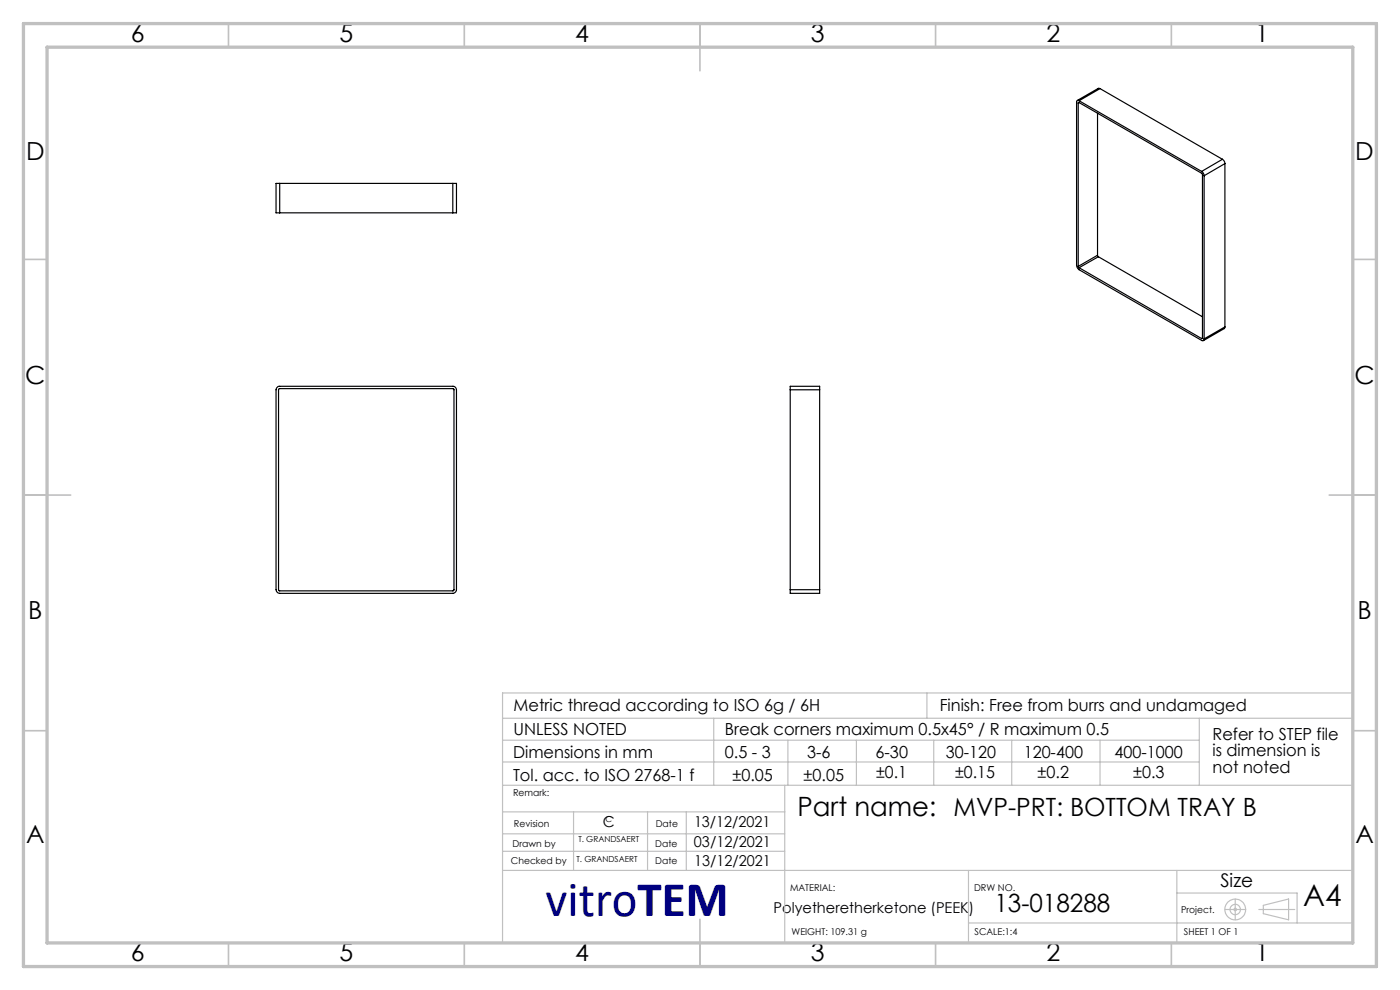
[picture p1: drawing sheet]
<svg xmlns="http://www.w3.org/2000/svg" width="297mm" height="210mm" viewBox="0 0 297 210" stroke-linecap="round" stroke-linejoin="round" font-family="sans-serif">
<g fill="none" stroke="#c0c0c0" stroke-width=".25">
<path d="M106.6 152.4h180.1M106.7 157h147.7M151.4 152.4v14.2M167.1 157v9.6M181.7 157v9.6M196.6 147v5.4M198.1 157v9.6M214.6 157v9.6M233.4 157v9.6M254.4 152.4v14.2M286.7 147h-180.1v52.7M106.6 166.6h180.1"/>
<path d="M106.6 161.6h147.8M106.6 176.9h59.9M106.6 172.2h59.9M121.7 172.2v12.4M137.4 172.2v12.4M145.6 172.2v12.3M166.5 166.6v33.2M106.6 180.6h59.9M106.6 184.6h180.1M205.5 195.8h81.2M205.5 184.6v15.2M249.7 184.6v15.2"/>
<path d="M249.7 189.4h25.5v6.4M259.9 192.9h4.4M262 190.7v4.4M267.1 192.9h7.6M268 192l5.4-1.3v4.4l-5.4-1.3z"/>
<circle cx="262" cy="192.9" r=".27"/>
<circle cx="262" cy="192.9" r="2.21"/>
<circle cx="262" cy="192.9" r="1.11"/>
</g>
<g fill="none" stroke="#c0c0c0" stroke-width=".35">
<path d="M48.5 5v5M98.5 5v5M148.5 5v10M198.5 5v5M248.5 5v5M5 55h5M287 55h5M5 105h10M282 105h10M5 155h5M287 155h5M148.5 195v10"/>
<path d="M48.5 200v5M98.5 200v5M198.5 200v5M248.5 200v5"/>
</g>
<path d="M5 5h287v200h-287zM10 10h277v190h-277z" fill="none" stroke="#c0c0c0" stroke-width=".7"/>
<g fill="none" stroke="#000" stroke-width=".25">
<path d="M233.4 18.8h-.4l-4.4 2.5M233.4 18.8l-4.5 2.6M233.4 18.8l25.9 15M59.3 38.9h-.7v6.2h.7M59.3 38.9v6.2M59.3 38.9h36.8M96.1 38.9h.7v6.2h-.7M96.1 38.9v6.2M228.7 21.9v34.6M228.9 21.4a.31 .31 0 0 0-.4-.1 .31 .31 0 0 0-.1 .4v34.6l.2 .5 .3 .4 26 15a.32 .32 0 0 0 .4 0 .32 .32 0 0 0 .1-.3M228.9 21.8l26.1 15.1 .1 34.8M228.9 21.8l-.2 .1"/>
<path d="M228.9 21.4l26 15M232.8 24v30.1M254.9 36.4l.4 .4 .1 .5M255.4 37.3v34.6M259.3 33.8l.3 .3 .3 .6M259.3 33.8l-4.4 2.6M259.9 34.7l-4.5 2.6M259.9 34.7v34.6M59.3 45.1h36.8M228.7 56.5l.2 .3M228.9 56.8l26 15M232.8 54.1l.2 .4"/>
<path d="M232.8 54.1l-4.1 2.4M233 54.5l22.1 12.7M233 54.5l-4.1 2.3M255.1 71.7l-.2 .1M259.9 69.3l-.2 .4-4.4 2.5M259.9 69.3l-4.5 2.6M58.7 82.3l.5-.4h36.9a.78 .78 0 0 1 .7 .8v42.4a.85 .85 0 0 1-.7 .8h-36.8a.85 .85 0 0 1-.7-.8v-42.4zM59.1 82.6l.1-.2h37l.1 .2v42.6l-.1 .1h-37l-.1-.1zM167.6 82.7v-.8h6.3v.8M167.6 82.7v42.4M167.6 82.7h6.3M173.9 82.7v42.4"/>
<path d="M167.6 125.1v.8h6.3v-.8M167.6 125.1h6.3"/>
</g>
<text font-size="10.6" fill="#000080" x="115.8" y="194.4">vitroTEM</text>
<text font-size="6.3" x="276.5" y="192.2">A4</text>
<text font-size="5.6" x="169.2" y="173.1">Part name: MVP-PRT: BOTTOM TRAY B</text>
<g font-size="5.3">
<text x="27.8" y="8.9">6</text>
<text x="72" y="8.9">5</text>
<text x="122" y="8.9">4</text>
<text x="172" y="8.9">3</text>
<text x="222" y="8.9">2</text>
<text x="266.3" y="8.9">1</text>
<text x="5.5" y="33.9">D</text>
<text x="287.5" y="33.9">D</text>
<text x="5.3" y="81.4">C</text>
<text x="287.3" y="81.4">C</text>
<text x="6" y="131.4">B</text>
<text x="288" y="131.4">B</text>
<text x="5.5" y="178.9">A</text>
<text x="287.5" y="178.9">A</text>
<text x="211" y="193.5">13-018288</text>
<text x="27.8" y="203.9">6</text>
<text x="72" y="203.9">5</text>
<text x="122" y="203.9">4</text>
<text x="172" y="203.9">3</text>
<text x="222" y="203.9">2</text>
<text x="266.3" y="203.9">1</text>
</g>
<text font-size="4" x="258.9" y="188.1">Size</text>
<g font-size="3.5">
<text x="108.9" y="156">UNLESS NOTED</text>
<text x="108.9" y="150.8">Metric thread according to ISO 6g / 6H</text>
<text x="153.8" y="156">Break corners maximum 0.5x45° / R maximum 0.5</text>
<text x="199.3" y="150.8">Finish: Free from burrs and undamaged</text>
<text x="108.8" y="160.7">Dimensions in mm</text>
<text x="153.8" y="160.7">0.5 - 3</text>
<text x="171.2" y="160.7">3-6</text>
<text x="185.7" y="160.7">6-30</text>
<text x="200.6" y="160.7">30-120</text>
<text x="217.2" y="160.7">120-400</text>
<text x="236.5" y="160.7">400-1000</text>
<text x="257.2" y="156.9">Refer to STEP file</text>
<text x="257.2" y="160.4">is dimension is</text>
<text x="108.8" y="165.6">Tol. acc. to ISO 2768-1 f</text>
<text x="155.4" y="165.6">±0.05</text>
<text x="170.5" y="165.6">±0.05</text>
<text x="185.9" y="165">±0.1</text>
<text x="202.6" y="165">±0.15</text>
<text x="220.1" y="165">±0.2</text>
<text x="240.4" y="165">±0.3</text>
<text x="257.2" y="163.9">not noted</text>
</g>
<g font-size="3.2">
<text x="127.9" y="175.5">C</text>
<text x="147.2" y="179.7">03/12/2021</text>
<text x="147.2" y="175.5">13/12/2021</text>
<text x="147.3" y="183.7">13/12/2021</text>
<text x="164.1" y="193.6">Polyetheretherketone (PEEK)</text>
</g>
<g font-size="2">
<text x="108.8" y="168.9">Remark:</text>
<text x="108.7" y="179.6">Drawn by</text>
<text x="109" y="175.5">Revision</text>
<text x="139" y="179.6">Date</text>
<text x="139.1" y="175.5">Date</text>
<text x="108.4" y="183.2">Checked by</text>
<text x="139" y="183.2">Date</text>
<text x="167.6" y="189">MATERIAL:</text>
<text x="206.6" y="189">DRW NO.</text>
<text x="250.6" y="193.6">Project.</text>
<text x="167.9" y="198.4">WEIGHT: 109.31 g</text>
<text x="206.8" y="198.4">SCALE:1:4</text>
<text x="251.2" y="198.4">SHEET 1 OF 1</text>
</g>
<g font-size="1.8">
<text x="122.7" y="178.6">T. GRANDSAERT</text>
<text x="128.5" y="174.4">C</text>
<text x="122.3" y="182.8">T. GRANDSAERT</text>
</g>
</svg>
